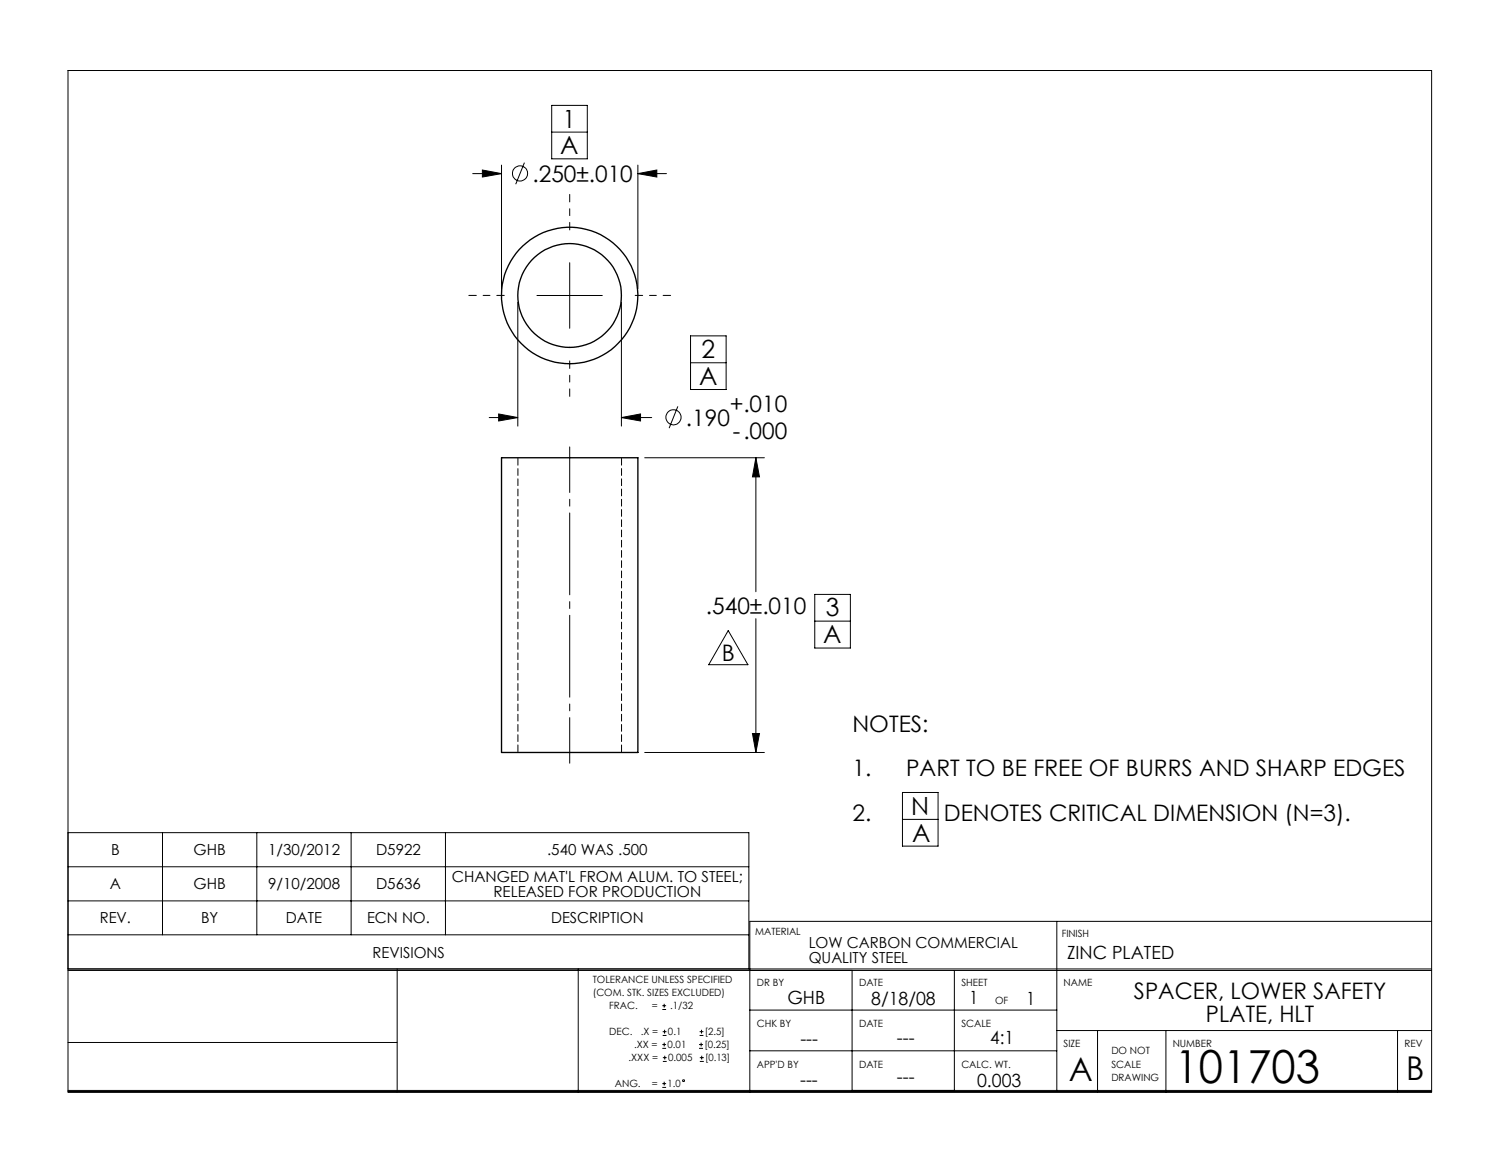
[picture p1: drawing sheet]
<svg xmlns="http://www.w3.org/2000/svg" width="279mm" height="216mm" viewBox="0 0 279 216" stroke-linecap="round" stroke-linejoin="round" font-family="sans-serif">
<g fill="none" stroke="#000" stroke-width=".19">
<path d="M12.7 13.1h254v190.1h-254zM102.8 19.6h6.6v10h-6.6zM88.1 32.3h5.3M89.9 31.6l3.5 .7-3.5 .6zM93.4 30.7v23M97.7 30.3l-1.6 4M102.8 24.6h6.6M118.8 32.3l3.5-.7v1.3zM118.8 30.7v23M118.8 32.3h5.3M96.4 56.3v23M100 55h12.2"/>
<path d="M106.1 48.9v12.2M115.7 56.3v23M91.1 77.7h5.3M92.9 77l3.5 .7-3.5 .7zM115.7 77.7l3.6-.7v1.4zM115.7 77.7h5.7M126.3 75.6l-1.7 4.1M128.6 67.5h6.7M128.6 62.5h6.7v10h-6.7zM120.1 85.2h22.3M140.8 85.2l.7 3.6h-1.3zM140.8 85.2v24.9"/>
<path d="M135.6 117.4l3.7 6.3h-7.3zM140.8 115.1v25M151.8 115.6h6.6M151.8 110.6h6.6v10h-6.6zM140.2 136.5h1.3l-.7 3.6zM12.7 155h126.8v25.3M30.3 155v19M47.8 155v19M65.4 155v19M83 155v19M120.1 140.1h22.3M168.1 152.5h6.6"/>
<path d="M168.1 147.5h6.6v10h-6.6zM12.7 174h126.8M12.7 161.3h126.8M12.7 167.7h126.8M196.8 171.5v31.5M266.7 171.5h-127v31.7M12.7 194h61.3M12.7 180.6h254M74 180.3v22.9M107.7 180.3v22.9M123.4 187.9h.7M123.4 187.2h.7"/>
<path d="M123.4 195.1h.7M123.4 194.4h.7M123.4 192.7h.7M123.4 192h.7M123.5 197.6h.7M123.5 196.8h.7M123.7 186.8v.7M123.7 194.1v.7M123.8 191.7v.7M123.8 196.5v.7M130.2 195.1h.8M130.2 194.4h.8"/>
<path d="M130.3 192.7h.7M130.3 192h.7M130.4 197.6h.7M130.4 196.8h.7M130.6 194.1v.7M130.7 191.7v.7M130.7 196.5v.7M139.7 188h57.1M139.7 195.6h57.1M158.7 180.6v22.4M177.8 180.6v22.4M196.8 191.8h69.9"/>
<path d="M204.4 191.8v11.4M217.2 191.8v11.4M260.3 191.8v11.4M266.7 180.3h-254M12.7 203h254M123.4 202.4h.7M123.4 201.7h.7M123.7 201.3v.7"/>
<circle cx="96.9" cy="32.3" r="1.41"/>
<circle cx="125.4" cy="77.7" r="1.41"/>
<circle cx="127.3" cy="201.1" r=".17"/>
</g>
<path d="M93.9 55h-6.6M106.1 42.8v-6.6M118.3 55h6.6M106.1 67.2v6.6" fill="none" stroke="#000" stroke-width=".19" stroke-dasharray="15.2 1.3 1.3 1.3" stroke-dashoffset="13.8"/>
<path d="M106.1 83.2v58.8" fill="none" stroke="#000" stroke-width=".19" stroke-dasharray="15.2 1.3 1.3 1.3" stroke-dashoffset="6.8"/>
<path d="M92.9 77l3.5 .7-3.5 .7zM115.7 77.7l3.6-.7v1.4zM89.9 31.6l3.5 .7-3.5 .6zM118.8 32.3l3.5-.7v1.3zM140.8 85.2l.7 3.6h-1.3zM140.2 136.5h1.3l-.7 3.6z" fill="#000"/>
<g fill="none" stroke="#000" stroke-width=".25">
<path d="M93.4 85.2h25.4v54.9h-25.4z"/>
<circle cx="106.1" cy="55" r="12.7"/>
<circle cx="106.1" cy="55" r="9.7"/>
</g>
<path d="M96.5 85.2v54.8M115.8 140v-54.8" fill="none" stroke="#000" stroke-width=".19" stroke-dasharray="1.3 .6" stroke-dashoffset="-.1"/>
<text font-size="8.5" x="218.8" y="201.6">101703</text>
<g font-size="6.1">
<text x="199.1" y="201.2">A</text>
<text x="261.9" y="201">B</text>
</g>
<g font-size="4.7">
<text x="104.8" y="23.9">1</text>
<text x="104.3" y="28.7">A</text>
<text x="130.2" y="71.7">A</text>
<text x="130.7" y="66.7">2</text>
<text x="153.3" y="119.8">A</text>
<text x="153.8" y="114.7">3</text>
<text x="169.7" y="151.7">N</text>
<text x="169.9" y="156.6">A</text>
</g>
<g font-size="4.2">
<text x="99.2" y="33.9">.250±.010</text>
<text x="135.9" y="76.7">+.010</text>
<text x="127.8" y="79.3">.190</text>
<text x="136.5" y="81.7">-.000</text>
<text x="131.5" y="114.2">.540±.010</text>
<text x="134.5" y="123.1">B</text>
<text x="158.8" y="136.2">NOTES:</text>
<text x="158.8" y="144.5">1.</text>
<text x="168.8" y="144.5">PART TO BE FREE OF BURRS AND SHARP EDGES</text>
<text x="158.8" y="152.9">2.</text>
<text x="175.8" y="152.9">DENOTES CRITICAL DIMENSION (N=3).</text>
<text x="211.2" y="185.9">SPACER, LOWER SAFETY</text>
<text x="224.6" y="190.1">PLATE, HLT</text>
</g>
<g font-size="3.4">
<text x="198.8" y="178.6">ZINC PLATED</text>
<text x="146.7" y="186.8">GHB</text>
<text x="162.3" y="187">8/18/08</text>
<text x="180.5" y="186.9">1</text>
<text x="191.1" y="187">1</text>
<text x="149.1" y="194.4">---</text>
<text x="167.1" y="194.2">---</text>
<text x="184.4" y="194.3">4:1</text>
<text x="149" y="202.1">---</text>
<text x="167.1" y="201.6">---</text>
<text x="182" y="202.4">0.003</text>
</g>
<g font-size="2.8">
<text x="20.7" y="159.2">B</text>
<text x="36.1" y="159.2">GHB</text>
<text x="49.9" y="159.2">1/30/2012</text>
<text x="70" y="159.2">D5922</text>
<text x="101.9" y="159.2">.540 WAS .500</text>
<text x="20.4" y="165.5">A</text>
<text x="36.1" y="165.5">GHB</text>
<text x="49.9" y="165.5">9/10/2008</text>
<text x="70" y="165.5">D5636</text>
<text x="84.1" y="164.1">CHANGED MAT'L FROM ALUM. TO STEEL;</text>
<text x="91.9" y="166.9">RELEASED FOR PRODUCTION</text>
<text x="18.6" y="171.9">REV.</text>
<text x="37.5" y="171.9">BY</text>
<text x="53.3" y="171.9">DATE</text>
<text x="68.4" y="171.9">ECN NO.</text>
<text x="102.6" y="171.9">DESCRIPTION</text>
<text x="69.4" y="178.2">REVISIONS</text>
<text x="150.6" y="176.4">LOW CARBON COMMERCIAL</text>
<text x="150.6" y="179.2">QUALITY STEEL</text>
</g>
<g font-size="1.9">
<text x="140.7" y="174">MATERIAL</text>
<text x="197.8" y="174.4">FINISH</text>
<text x="110.4" y="183">TOLERANCE UNLESS SPECIFIED</text>
<text x="110.4" y="185.5">(COM. STK. SIZES EXCLUDED)</text>
<text x="141" y="183.5">DR BY</text>
<text x="160" y="183.5">DATE</text>
<text x="179.1" y="183.5">SHEET</text>
<text x="198.1" y="183.5">NAME</text>
<text x="113.5" y="187.9">FRAC.</text>
<text x="121.4" y="187.9">=</text>
<text x="124.8" y="187.9">.1/32</text>
<text x="141" y="191.1">CHK BY</text>
<text x="160" y="191.1">DATE</text>
<text x="179.1" y="191.1">SCALE</text>
<text x="185.3" y="186.9">OF</text>
<text x="113.5" y="192.7">DEC.</text>
<text x="117.1" y="197.5">.XXX =</text>
<text x="118.1" y="195.1">.XX =</text>
<text x="119.3" y="192.7">.X =</text>
<text x="124.3" y="195.1">0.01</text>
<text x="124.4" y="192.7">0.1</text>
<text x="124.4" y="197.5">0.005</text>
<text x="131.2" y="195.1">[0.25]</text>
<text x="131.3" y="192.7">[2.5]</text>
<text x="131.3" y="197.5">[0.13]</text>
<text x="198.1" y="194.9">SIZE</text>
<text x="207" y="196.2">DO NOT</text>
<text x="218.4" y="194.9">NUMBER</text>
<text x="261.6" y="194.9">REV</text>
<text x="114.5" y="202.4">ANG.</text>
<text x="121.4" y="202.4">=</text>
<text x="124.3" y="202.4">1.0</text>
<text x="141" y="198.7">APP'D BY</text>
<text x="160" y="198.7">DATE</text>
<text x="179.1" y="198.7">CALC. WT.</text>
<text x="207" y="201.3">DRAWING</text>
<text x="207" y="198.7">SCALE</text>
</g>
</svg>
